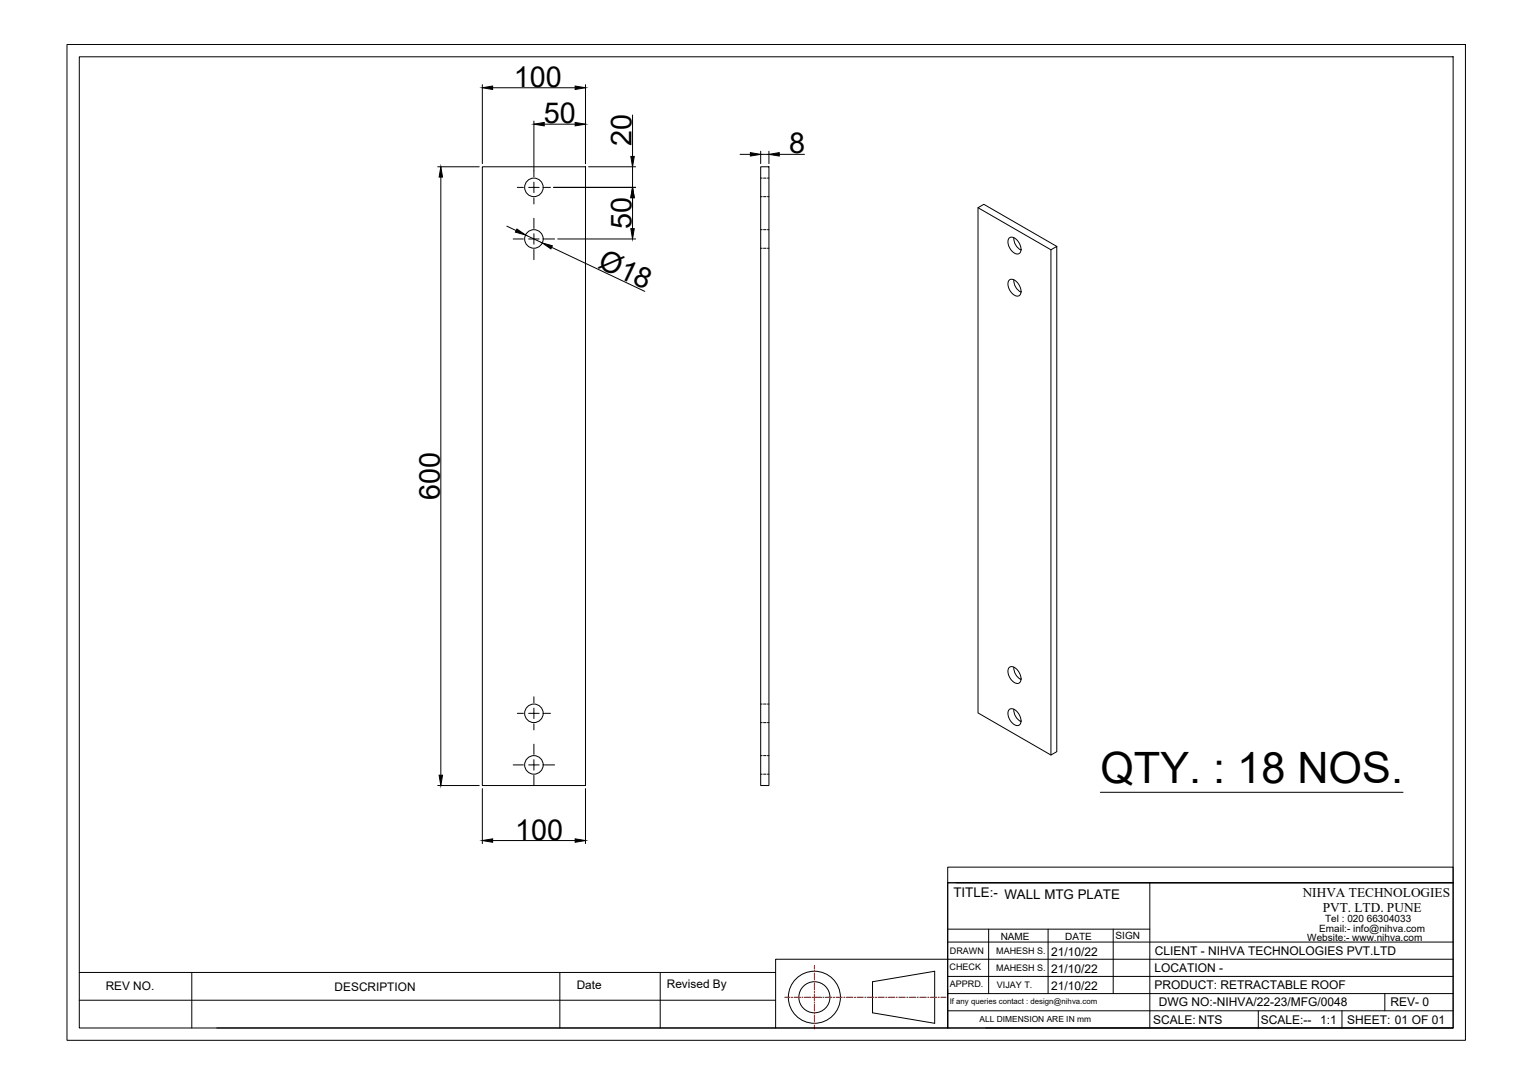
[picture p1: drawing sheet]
<svg xmlns="http://www.w3.org/2000/svg" width="594mm" height="420mm" viewBox="0 0 594 420" stroke-linecap="round" stroke-linejoin="round" font-family="sans-serif">
<!-- layer: 0 -->
<g fill="none" stroke="#000" stroke-width=".39">
<path d="M26 17.2h541.9v386h-541.9zM30.7 22h532.4v376.5h-532.4zM186.9 32.8v30.6M190.9 34h32M226.9 32.8v30.6M206.9 46.9v21.7M210.9 48.1h12M245.1 44.6v16M286.8 59.8h4M294.8 58.6v4.8M294.8 59.8h3.2M298 58.6v4.8"/>
<path d="M302 59.8h9.7M169.6 64.6h16.1M170.8 68.6v231.9M186.9 64.6h40v239.9h-40zM200.5 72.6h2.3M206.9 70.6v2h-2M206.9 76.7v2.4M208.9 72.6h-2v2.1M211 72.6h2.3M214.5 72.6h31.8M228.1 64.6h18.2M245.1 64.6v8"/>
<path d="M245.1 76.6v12M294.8 64.6h3.2v239.9h-3.2zM294.8 76.2h.6M294.8 69h.6M295.9 76.2h1M295.9 69h1M297.4 76.2h.6M297.4 69h.6M196.4 87.7l3.6 1.7M198.9 92.6h3.9M203.7 91.1l6.4 3.1M206.9 90.6v2h-2"/>
<path d="M206.9 84.6v4M206.9 96.7v3.9M208.9 92.6h-2v2M211 92.6h3.9M213.8 95.9l36.1 17M216.1 92.6h30.2M294.8 96.2h.6M294.8 89h.6M295.9 96.2h1M295.9 89h1M297.4 96.2h.6M297.4 89h.6"/>
<path d="M379 80.5v195.8l28.3 16.4M391.2 92.2a2.96 2.96 0 0 1 3.7 1.9 3.1 3.1 0 0 1 0 4.2 4.2 4.2 0 0 1-4.3-4.3l.1-1.1zM392.9 92.1a5.2 5.2 0 0 0 2.8 4.9M407.3 96.8l2.2-1.3v195.8l-2.2 1.4zM409.5 95.5l-28.2-16.3-2.3 1.3 28.3 16.3M391.2 108.5a2.96 2.96 0 0 1 3.7 1.9 3.1 3.1 0 0 1 0 4.2 4.2 4.2 0 0 1-4.3-4.3l.1-1.1zM392.9 108.4a5.2 5.2 0 0 0 2.8 4.9M391.2 258.6a2.96 2.96 0 0 1 3.7 1.9 3.1 3.1 0 0 1 0 4.3 4.2 4.2 0 0 1-4.3-4.3l.1-1.1zM392.9 258.6a5.2 5.2 0 0 0 2.8 4.8M200.5 276.5h2.3M206.9 274.5v2h-2M206.9 270.1v2.3"/>
<path d="M208.9 276.5h-2v2M211 276.5h2.3M294.8 272.9h.6M295.9 272.9h1M297.4 272.9h.6M391.2 274.9a2.96 2.96 0 0 1 3.7 1.9 3.1 3.1 0 0 1 0 4.3 4.2 4.2 0 0 1-4.3-4.3l.1-1.1zM392.9 274.9a5.2 5.2 0 0 0 2.8 4.8M198.9 296.5h3.9M206.9 294.4v2.1h-2M206.9 280.6v2.3M206.9 288.4v4M208.9 296.5h-2v2"/>
<path d="M211 296.5h3.9M294.8 292.9h.6M294.8 280.1h.6M295.9 292.9h1M295.9 280.1h1M297.4 292.9h.6M297.4 280.1h.6M169.6 304.5h16.1M186.9 305.7v21.3M206.9 300.5v4M226.9 305.7v21.3M294.8 300.1h.6"/>
<path d="M295.9 300.1h1M297.4 300.1h.6M426.4 307.1h117.3M190.9 325.8h32M367.3 336.1h195.8v6.1h-195.8zM367.3 342.2h195.8v56.2h-195.8zM367.3 342.2v56.2h-66.7M370.6 342.2h192.5M445.6 342.2v56.2M30.7 376.9h269.9M74.3 376.9v21.6M217 376.9v21.6"/>
<path d="M255.8 376.9v21.6M367.3 378.5h195.8M367.3 365.1h195.8M367.3 360.1h78.3M383.1 360.1v25M406.2 360.1v25M431.4 360.1v25M563.1 371.8h-262.5v26.6h-216.6M30.7 387.7h269.9M338.1 380.5l24.1-4v20.1l-24.1-4zM367.3 385.1h195.8M367.3 391.8h195.8"/>
<path d="M382 398.4h181.1M487.6 391.8v6.6M520.1 391.8v6.6M536.7 385.1v6.7"/>
<circle cx="206.9" cy="72.6" r="3.6"/>
<circle cx="206.9" cy="92.6" r="3.6"/>
<circle cx="206.9" cy="276.5" r="3.6"/>
<circle cx="206.9" cy="296.5" r="3.6"/>
<circle cx="315.6" cy="386.5" r="10.1"/>
<circle cx="315.6" cy="386.5" r="6"/>
</g>
<g fill="none" stroke="#f00" stroke-width=".39">
<path d="M315.6 374.2v1.4M315.6 376.1v.6M315.6 377.2v2.5M304.1 386.5h2.1M306.7 386.5h.5M307.7 386.5h2.5M310.7 386.5h.5M311.7 386.5h2.6M314.8 386.5h.5M315.6 380.2v.5M315.6 381.2v2.6M315.6 384.3v.5"/>
<path d="M315.6 385.3v2.5M315.6 388.3v.5M315.6 389.3v2.6M315.6 392.4v.5M315.6 393.4v2.5M315.6 396.4v.5M315.6 397.5v1.4M315.8 386.5h2.6M318.9 386.5h.5M319.9 386.5h2.5M322.9 386.5h.5M323.9 386.5h2.6"/>
<path d="M327 386.5h.5M328 386.5h2.5M331 386.5h.6M332.1 386.5h2.5M335.1 386.5h.5M336.1 386.5h2.6M339.2 386.5h.5M340.2 386.5h2.5M343.2 386.5h.5M344.2 386.5h2.6M347.3 386.5h.5M348.3 386.5h2.5"/>
<path d="M351.4 386.5h.5M352.4 386.5h2.5M355.4 386.5h.5M356.4 386.5h2.6M359.5 386.5h.5M360.5 386.5h2.5M363.5 386.5h.5M364.5 386.5h2.1"/>
</g>
<g fill="#000" stroke="#000" stroke-width=".39">
<path d="M186.9 34l4-.7v1.4zM222.9 33.3l4 .7-4 .7zM206.9 48.1l4-.6v1.3zM222.9 47.5l4 .6-4 .7zM290.8 59.2l4 .6-4 .7zM298 59.8l4-.6v1.3zM170.8 64.6l.7 4h-1.3zM245.1 72.6l.7 4h-1.3zM244.5 60.6h1.3l-.7 4zM200.3 88.8l3.4 2.3-4-1.1zM210.1 94.2l4 1.1-.6 1.2zM244.5 88.6h1.3l-.7 4z"/>
<path d="M170.2 300.5h1.3l-.7 4zM186.9 325.8l4-.7v1.4zM222.9 325.1l4 .7-4 .7z"/>
</g>
<text font-size="16.8" x="426.4" y="303.6">QTY. : 18 NOS.</text>
<g font-size="11.2">
<text x="199.1" y="33.6">100</text>
<text x="210.7" y="47.7">50</text>
<text x="244.7" y="56.7" transform="rotate(-90 244.7 56.7)">20</text>
<text x="305.8" y="59.4">8</text>
<text x="244.7" y="88.8" transform="rotate(-90 244.7 88.8)">50</text>
<text x="231.3" y="103.5" transform="rotate(25 231.3 103.5)">Ø18</text>
<text x="170.4" y="193.8" transform="rotate(-90 170.4 193.8)">600</text>
<text x="199.6" y="325.4">100</text>
</g>
<g font-size="5.2">
<text x="369.5" y="347.7">TITLE:- WALL MTG PLATE</text>
<text x="504.8" y="347.6">NIHVA TECHNOLOGIES</text>
<text x="512.6" y="353.4">PVT. LTD. PUNE</text>
</g>
<g font-size="4.7">
<text x="407.3" y="370.6">21/10/22</text>
<text x="447.5" y="370.1">CLIENT - NIHVA TECHNOLOGIES PVT.LTD</text>
<text x="407.3" y="377.3">21/10/22</text>
<text x="447.4" y="376.7">LOCATION -</text>
<text x="407.3" y="383.9">21/10/22</text>
<text x="447.4" y="383.4">PRODUCT: RETRACTABLE ROOF</text>
<text x="449" y="390.1">DWG NO:-NIHVA/22-23/MFG/0048</text>
<text x="538.8" y="390">REV- 0</text>
<text x="446.9" y="396.7">SCALE: NTS</text>
<text x="488.6" y="396.7">SCALE:--</text>
<text x="511.6" y="396.7">1:1</text>
<text x="522.1" y="396.7">SHEET: 01 OF 01</text>
</g>
<g font-size="4.6">
<text x="41" y="383.6">REV NO.</text>
<text x="129.7" y="384">DESCRIPTION</text>
<text x="223.5" y="383.4">Date</text>
<text x="258.4" y="382.9">Revised By</text>
</g>
<g font-size="3.9">
<text x="513.5" y="357.3">Tel : 020 66304033</text>
<text x="387.8" y="364.2">NAME</text>
<text x="412.8" y="364.3">DATE</text>
<text x="432.3" y="363.9">SIGN</text>
<text x="506.6" y="364.7">Website:- www.nihva.com</text>
<text x="511.2" y="361.1">Email:- info@nihva.com</text>
</g>
<g font-size="3.5">
<text x="368.1" y="369.9">DRAWN</text>
<text x="386.1" y="369.7">MAHESH S.</text>
<text x="368" y="375.8">CHECK</text>
<text x="386.1" y="376.4">MAHESH S.</text>
<text x="368.1" y="382.4">APPRD.</text>
<text x="386.3" y="383">VIJAY T.</text>
</g>
<text font-size="3.3" x="379.6" y="396.3">ALL DIMENSION ARE IN mm</text>
<text font-size="3" x="368" y="389.3">If any queries contact : design@nihva.com</text>
</svg>
